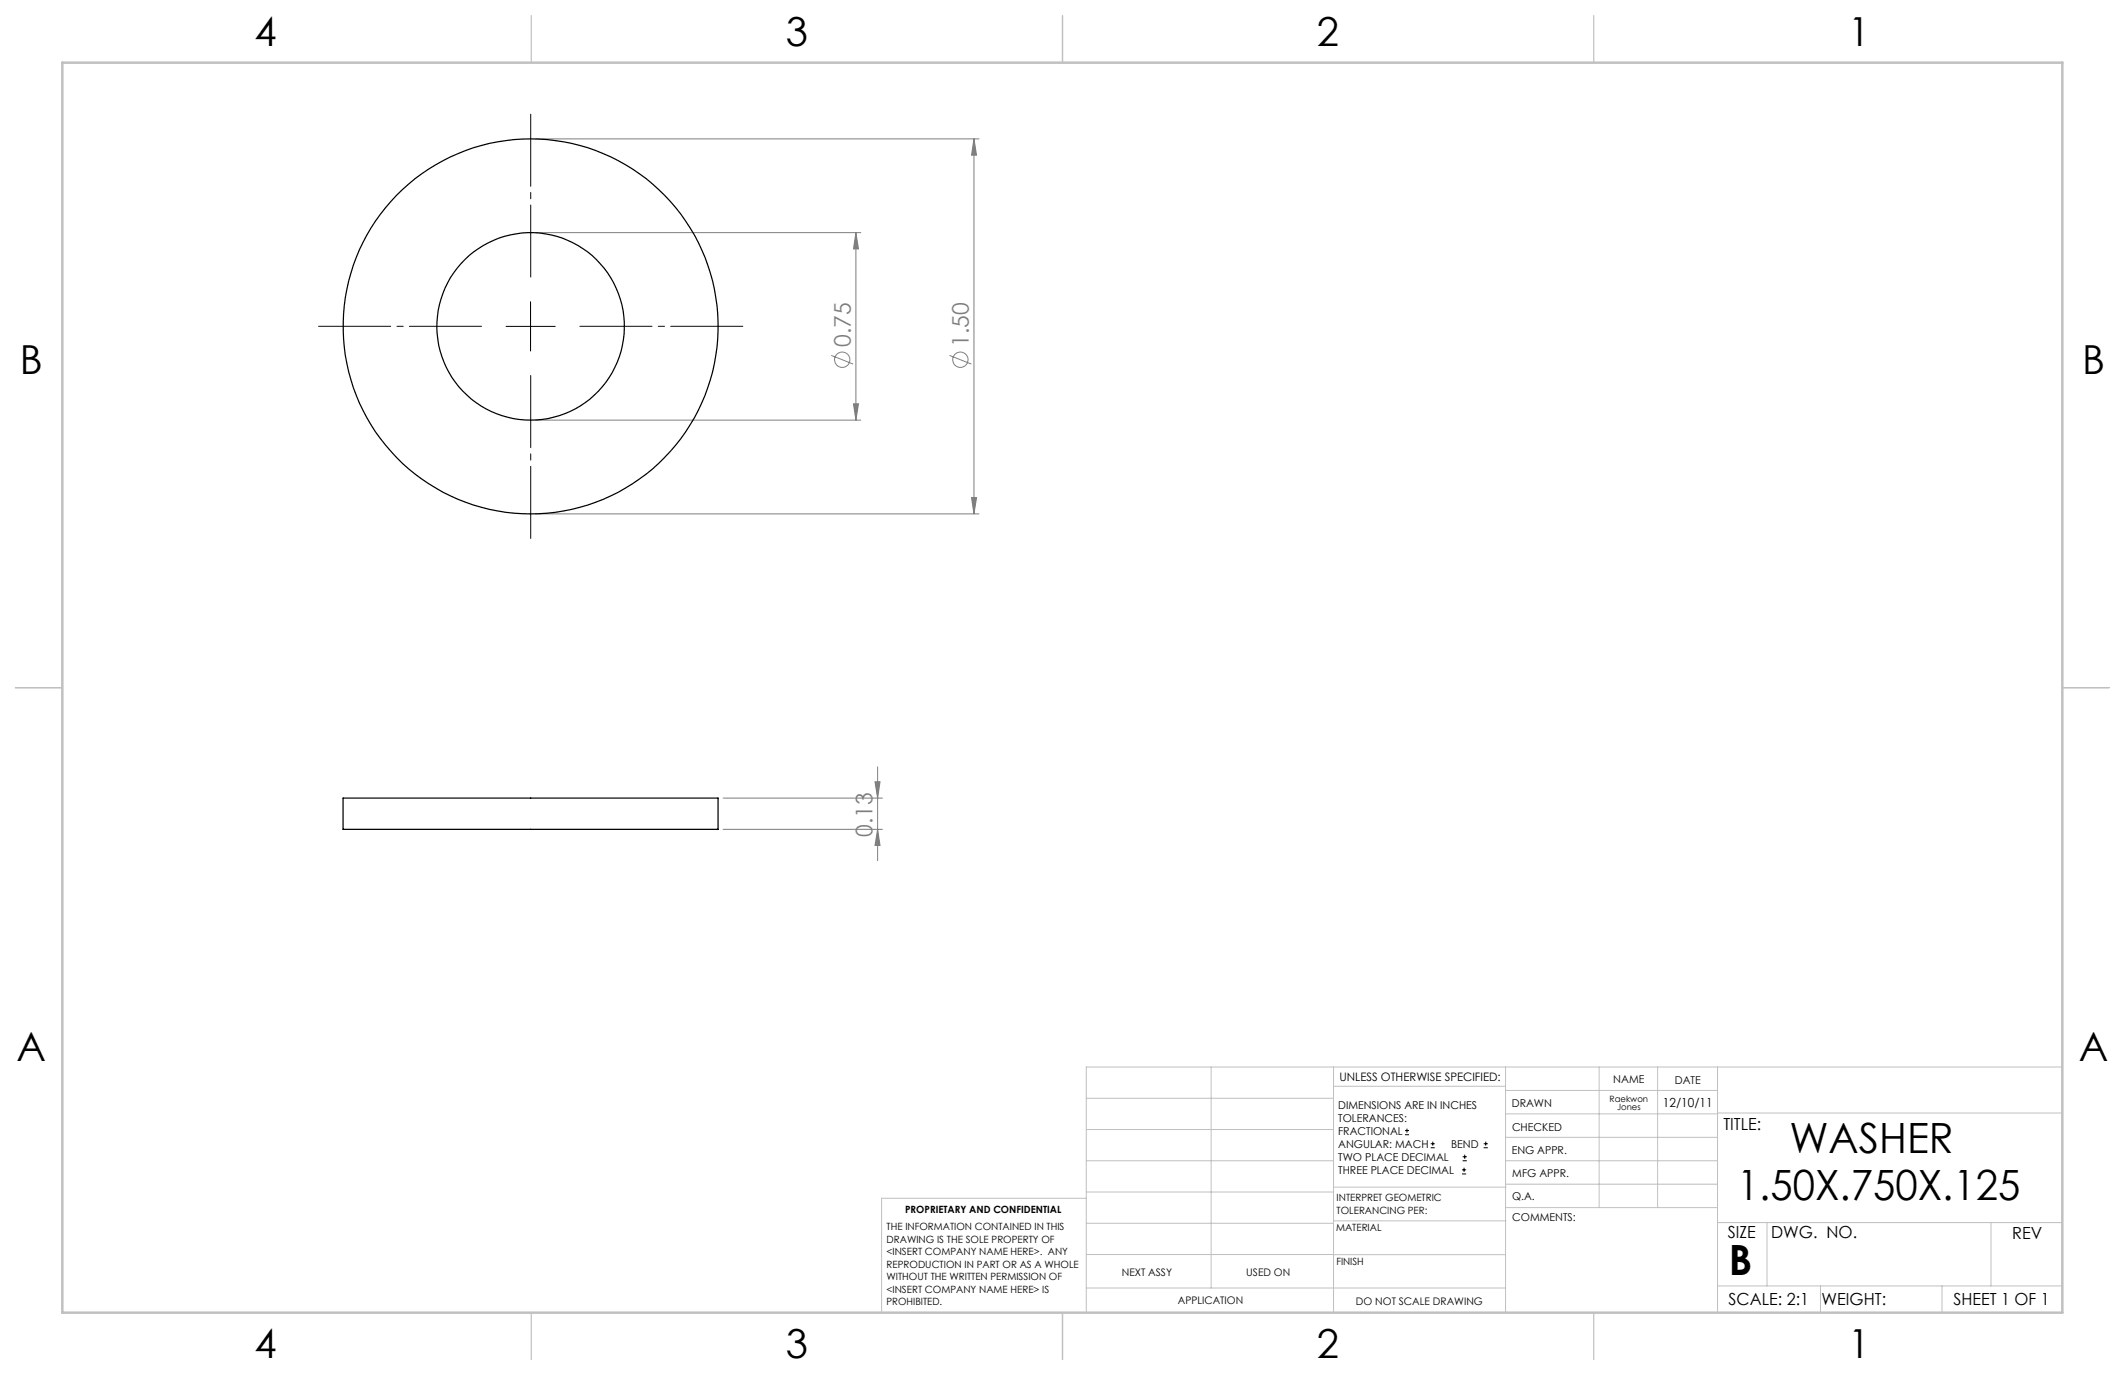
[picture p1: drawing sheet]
<svg xmlns="http://www.w3.org/2000/svg" width="432mm" height="279mm" viewBox="0 0 432 279" stroke-linecap="round" stroke-linejoin="round" font-family="sans-serif">
<g fill="none" stroke="#808080" stroke-width=".2">
<path d="M108.8 28.2h90.1M197.9 28.2l.5 3.3h-1zM197.9 28.2v76.2M108.8 47.3h66.1M173.9 47.3l.5 3.3h-1zM173.9 47.3v38.1M168.9 72.2l4.5 1.8M192.9 72.2l4.5 1.8M108.8 85.4h66.1M173.4 82.1h1l-.5 3.3zM108.8 104.4h90.1M197.4 101.1h1l-.5 3.3z"/>
<path d="M177.8 158.9h1l-.5 3.3zM178.3 155.8v19.1M146.9 162.2h32.4M146.9 168.5h32.4M178.3 168.5l.5 3.3h-1z"/>
<circle cx="171.1" cy="73.1" r="1.56"/>
<circle cx="195.1" cy="73.1" r="1.55"/>
</g>
<g fill="none" stroke="#000" stroke-width=".2">
<path d="M102.8 66.3h10M107.8 61.3v10M285.5 230.6h.8M285.5 229.7h.8M285.9 229.3v.9M290.7 233.2h.8M290.7 232.4h.8M291.1 232v.8M297.1 238.5h.8M297.1 237.7h.8M297.2 235.9h.9M297.2 235.1h.9"/>
<path d="M297.5 237.3v.8M297.6 234.6v.9M301.5 233.2h.8M301.5 232.4h.8M301.9 232v.8"/>
</g>
<path d="M107.8 56.3v-33.1M97.8 66.3h-33.1M107.8 76.3v33.1M117.8 66.3h33.1" fill="none" stroke="#000" stroke-width=".2" stroke-dasharray="15.2 1.3 1.3 1.3" stroke-dashoffset=".6"/>
<g fill="none" stroke="#c0c0c0" stroke-width=".2">
<path d="M246.1 216.8v44.9M271 216.8v49.9M305.9 216.8v49.9M324.9 216.8v28.6M336.8 216.8v28.6M349 216.8v49.9M419.1 216.8h-198.4v49.9M220.7 235.9h50.3M220.7 229.5h50.3M220.7 223.2h50.3M271 220.7h34.9M305.9 231.1h43.1"/>
<path d="M305.9 226.3h43.1M305.9 221.6h43.1M305.9 235.9h43.1M349 226.2h70.1M220.7 248.6h50.3M220.7 242.2h50.3M220.7 254.9h50.3M220.7 243.5h-41.6v23.2M271 255h34.9M271 248.1h35M271 241.2h35M305.9 240.6h43.1"/>
<path d="M306 245.4h43M349 248.4h70.1M359.1 248.4v12.9M404.6 248.4v12.9M220.7 261.7h85.2M349 261.3h70.1M369.9 261.3v5.4M394.6 261.3v5.4"/>
</g>
<path d="M108 3.2v9.5M215.9 3.2v9.5M323.8 3.2v9.5M3.1 139.7h9.6M419.1 139.7h9.5M108 266.7v9.6M215.9 266.7v9.6M323.8 266.7v9.6" fill="none" stroke="#c0c0c0" stroke-width=".25"/>
<path d="M12.7 12.7h406.4v254h-406.4z" fill="none" stroke="#c0c0c0" stroke-width=".5"/>
<path d="M177.8 158.9h1l-.5 3.3zM178.3 168.5l.5 3.3h-1zM197.9 28.2l.5 3.3h-1zM197.4 101.1h1l-.5 3.3zM173.9 47.3l.5 3.3h-1zM173.4 82.1h1l-.5 3.3z" fill="#808080"/>
<g fill="none" stroke="#000" stroke-width=".25">
<path d="M69.7 162.2h76.2v6.3h-76.2z"/>
<circle cx="107.8" cy="66.3" r="19.1"/>
<circle cx="107.8" cy="66.3" r="38.1"/>
</g>
<g font-size="8.5">
<text x="363.6" y="234.3">WASHER</text>
<text x="353" y="243.8">1.50X.750X.125</text>
<text x="351.3" y="259">B</text>
</g>
<g font-size="8.1">
<text x="51.7" y="9.3">4</text>
<text x="159.7" y="9.3">3</text>
<text x="267.6" y="9.3">2</text>
<text x="375.6" y="9.3">1</text>
<text x="4" y="76">B</text>
<text x="423.1" y="76">B</text>
<text x="3.3" y="215.7">A</text>
<text x="422.4" y="215.7">A</text>
<text x="51.7" y="276">4</text>
<text x="159.7" y="276">3</text>
<text x="267.6" y="276">2</text>
<text x="375.6" y="276">1</text>
</g>
<g font-size="4.7" fill="#808080">
<text x="172.9" y="70.5" transform="rotate(-90 172.9 70.5)">0.75</text>
<text x="196.9" y="70.5" transform="rotate(-90 196.9 70.5)">1.50</text>
<text x="177.3" y="170.1" transform="rotate(-90 177.3 170.1)">0.13</text>
</g>
<g font-size="3.4">
<text x="350.2" y="229.5">TITLE:</text>
<text x="351.1" y="251.6">SIZE</text>
<text x="359.9" y="251.6">DWG. NO.</text>
<text x="408.9" y="251.7">REV</text>
<text x="351.2" y="265.2">SCALE: 2:1</text>
<text x="370.1" y="265.3">WEIGHT:</text>
<text x="396.9" y="265.2">SHEET 1 OF 1</text>
</g>
<text font-size="2.5" x="337.9" y="224.9">12/10/11</text>
<text font-size="2.4" x="272.2" y="219.7">UNLESS OTHERWISE SPECIFIED:</text>
<g font-size="2.2">
<text x="327.8" y="220.1">NAME</text>
<text x="340.3" y="220.2">DATE</text>
<text x="271.9" y="225.3">DIMENSIONS ARE IN INCHES</text>
<text x="271.9" y="227.9">TOLERANCES:</text>
<text x="307.2" y="224.9">DRAWN</text>
<text x="271.9" y="230.6">FRACTIONAL</text>
<text x="271.9" y="233.2">ANGULAR: MACH</text>
<text x="294.9" y="233.2">BEND</text>
<text x="307.3" y="229.8">CHECKED</text>
<text x="271.9" y="235.9">TWO PLACE DECIMAL</text>
<text x="271.9" y="238.5">THREE PLACE DECIMAL</text>
<text x="307.2" y="234.5">ENG APPR.</text>
<text x="307.3" y="239.2">MFG APPR.</text>
<text x="307.3" y="243.9">Q.A.</text>
<text x="307.3" y="248.1">COMMENTS:</text>
</g>
<g font-size="2.1">
<text x="227.9" y="259.2">NEXT ASSY</text>
<text x="253.3" y="259.2">USED ON</text>
<text x="239.3" y="265">APPLICATION</text>
<text x="275.5" y="265.1">DO NOT SCALE DRAWING</text>
</g>
<g font-size="2">
<text x="271.6" y="244.1">INTERPRET GEOMETRIC</text>
<text x="180.2" y="250">THE INFORMATION CONTAINED IN THIS</text>
<text x="183.9" y="246.4">PROPRIETARY AND CONFIDENTIAL</text>
<text x="271.5" y="250.2">MATERIAL</text>
<text x="271.6" y="246.6">TOLERANCING PER:</text>
<text x="180.2" y="252.5">DRAWING IS THE SOLE PROPERTY OF</text>
<text x="180.2" y="255.1">&lt;INSERT COMPANY NAME HERE&gt;. ANY</text>
<text x="180.2" y="257.6">REPRODUCTION IN PART OR AS A WHOLE</text>
<text x="271.5" y="257">FINISH</text>
<text x="180.2" y="260.1">WITHOUT THE WRITTEN PERMISSION OF</text>
<text x="180.2" y="262.6">&lt;INSERT COMPANY NAME HERE&gt; IS</text>
<text x="180.2" y="265.2">PROHIBITED.</text>
</g>
<g font-size="1.8">
<text x="327.1" y="223.9">Raekwon</text>
<text x="328.6" y="225.6">Jones</text>
</g>
</svg>
